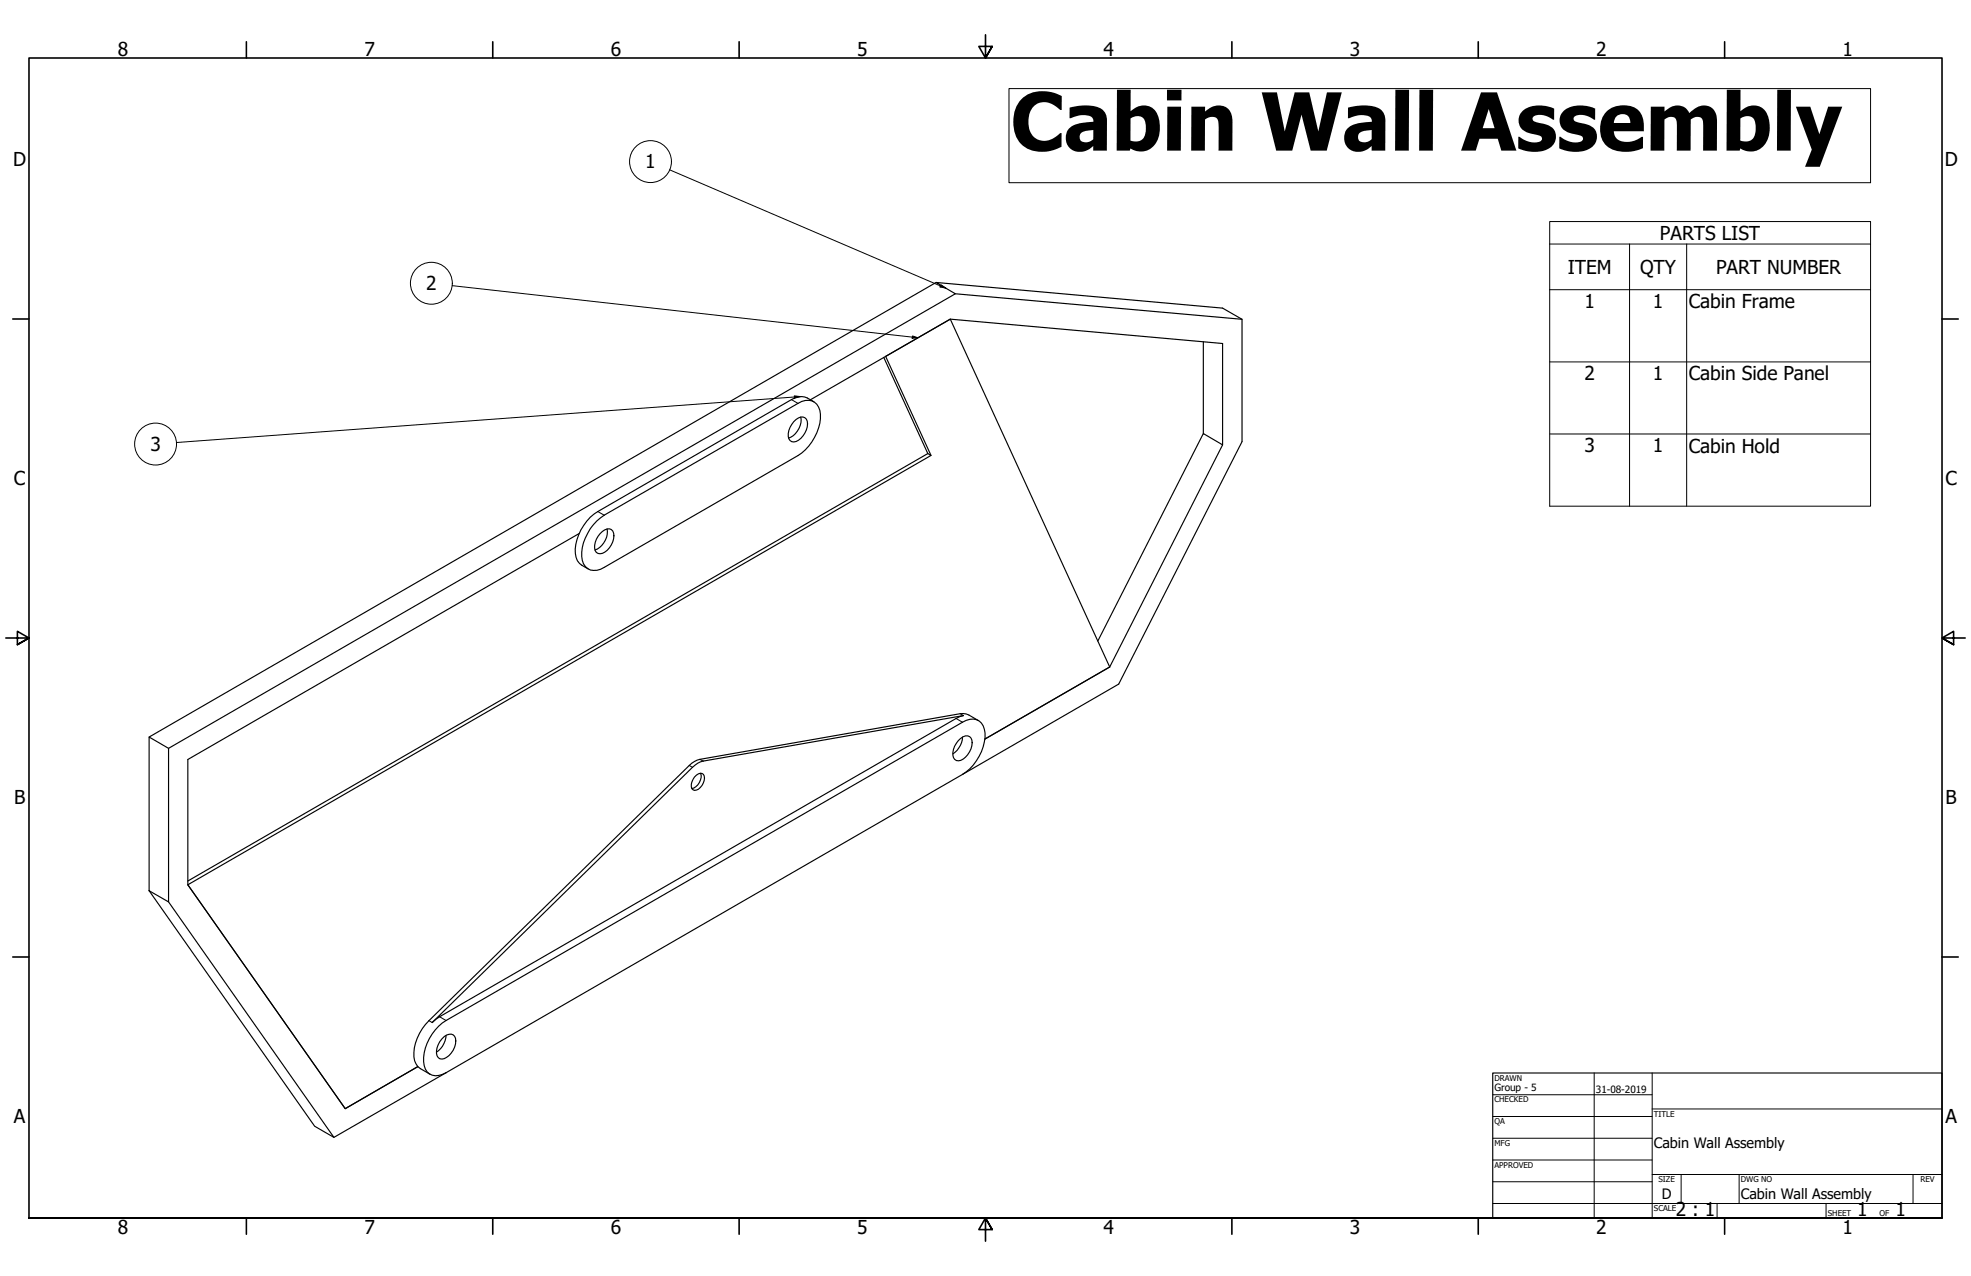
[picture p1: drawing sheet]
<svg xmlns="http://www.w3.org/2000/svg" width="864mm" height="559mm" viewBox="0 0 864 559" stroke-linecap="round" stroke-linejoin="round" font-family="sans-serif">
<!-- layer: Visible (ANSI) -->
<g fill="none" stroke="#000" stroke-width=".51">
<path d="M410.1 123.7l-344.8 199.1M418.6 128.7l125.6 11.1M387.2 156.5l19.3 42.1M527.2 149.7v40.2M355.1 175.1l61.3-35.3 119.3 10.6v44.4M356.6 176a7.7 7.7 0 0 0-9.8-1l-84.9 49a21.2 21.2 0 0 0-9.8 18.4 7.3 7.3 0 0 0 5.6 6.8M347.8 184.7a4.3 4.3 0 0 1 4.9-1.8 5.3 5.3 0 0 1 0 6.7 5.8 5.8 0 0 1-5.8 3.8 4.5 4.5 0 0 1-.8-6.2zM350.8 182.7a8.5 8.5 0 0 1-5.2 9.1M407.9 199.5l-19.9-43.4 28.4-16.3 69.8 152.3M253.8 233.6l-171.5 99v54.9l69 98 31.8-18.4-31.8 18.4-69-98 325.6-188-1.4-.9-324.2 187.2M261.6 228.1l3.1-2.5 84.9-48.9a5.9 5.9 0 0 1 6.6-1 5.9 5.9 0 0 1 3.3 5.7 21.9 21.9 0 0 1-9.9 18.1l-84.9 49a6.1 6.1 0 0 1-9-1.6 17.2 17.2 0 0 1 2.9-15.4zM263 233.7a4.4 4.4 0 0 1 4.8-1.8 5.4 5.4 0 0 1 0 6.7 5.7 5.7 0 0 1-5.7 3.8 4.5 4.5 0 0 1-.8-6.2z"/>
<path d="M266 231.6a8.7 8.7 0 0 1-5.3 9.3M481 280.7l46.2-90.8 8.5 4.9-49.5 97.3M486.2 292.1l-54.7 31.6M428.8 315.6a9.9 9.9 0 0 0-8-3.1l-114.2 20a9.8 9.8 0 0 0-4.6 2.7l-114 111.8a20.4 20.4 0 0 0-6.3 17.6l1.4 2.6 5.4 3.3M65.3 322.8l8.6 4.9v67.3l-8.6-4.9zM73.9 327.7l344.7-199-8.5-5 125.6 11.2 8.5 4.9v53.6l-54 106.2-68.5 39.6M307 338.6a5.5 5.5 0 0 1-3.9 6.7M419.9 324.3a4.3 4.3 0 0 1 4.9-1.7 5.3 5.3 0 0 1 0 6.6 5.8 5.8 0 0 1-5.8 3.9 4.6 4.6 0 0 1-.7-6.3zM421.7 339.2a21.8 21.8 0 0 0 9.9-18.1 5.7 5.7 0 0 0-8.2-5.6l-227.9 131.4a20.7 20.7 0 0 0-9.6 19.8 5.4 5.4 0 0 0 7.9 3.8l1.7-.7M421.7 322.8a9.1 9.1 0 0 1-4.2 7.3M421.7 339.2l-226.2 130.6M304.3 340.3a2.91 2.91 0 0 1 3.9-1.2 5.2 5.2 0 0 1-3.9 7 1.97 1.97 0 0 1-1.4-2.6z"/>
<path d="M65.3 390.1l72.6 103.1 8.4 4.9 49.2-28.3M73.9 395l72.4 103.1M189.4 447.8l114-111.8a9.1 9.1 0 0 1 4.7-2.7l114-19.9-3.2 1.2-226.3 130.7zM193.7 454.9a3.5 3.5 0 0 1 5.5-1.1 8 8 0 0 1-5.5 10 2.69 2.69 0 0 1-2.4-3.7 9.8 9.8 0 0 1 2.4-5.2zM195.5 453.5l-.5 2.3a8.7 8.7 0 0 1-3.8 5"/>
</g>
<!-- layer: Visible Narrow (ANSI) -->
<path d="M346.8 175l2.8 1.7M261.9 224l2.8 1.6M418.9 314.6l2.8 1.7M420.8 312.5l1.3 .9M302 335.2l1.4 .8M306.6 332.5l1.5 .8M188 447l1.4 .8M192.6 445.3l2.9 1.6" fill="none" stroke="#000" stroke-width=".44"/>
<!-- layer: Symbol (ANSI) -->
<g fill="none" stroke="#000" stroke-width=".44">
<path d="M442.1 38.8h377.5v41.2h-377.5zM293.4 74.4l121 51.8M679 106.9v-9.9h140.6v9.9M679 106.9h140.6v20M679 106.9v114.8h140.6v-94.8M714 106.9v114.8M739 106.9v114.8M198.1 125.1l204.1 22.8M412.3 124.7l2.1 1.5-2.5-.5zM679 126.9h140.6M399.8 147.1l2.4 .8-2.5 .2zM679 158.5h140.6"/>
<path d="M348 173.4l2.6 .3-2.5 .7zM350.6 173.7l-273.3 20.1M679 190.1h140.6"/>
<circle cx="285" cy="70.8" r="9.2"/>
<circle cx="189" cy="124" r="9.2"/>
<circle cx="68.2" cy="194.5" r="9.2"/>
</g>
<!-- layer: Border (ANSI) -->
<g fill="none" stroke="#000" stroke-width=".7">
<path d="M107.9 18.3v7.1M215.9 18.3v7.1M323.8 18.3v7.1M431.8 15.2v10.2l-2.9-5.1h5.8l-2.9 5.1 2.9-5.1M539.8 18.3v7.1M647.7 18.3v7.1M755.6 18.3v7.1M5.6 139.7h7.1M850.9 139.7h7.1M2.5 279.4h10.2l-5.1-2.9v5.8l5.1-2.9-5.1 2.9M861.1 279.4h-10.2l5.1-2.9v5.8l-5.1-2.9 5.1 2.9M5.6 419.1h7.1"/>
<path d="M850.9 419.1h7.1M12.7 533.4v-508h838.2v508h-838.2h838.2M107.9 533.4v7.1M215.9 533.4v7.1M323.8 533.4v7.1M434.7 538.5l-2.9-5.1 2.9 5.1h-5.8l2.9-5.1v10.2M539.8 533.4v7.1M647.7 533.4v7.1M755.6 533.4v7.1"/>
</g>
<!-- layer: Title (ANSI) -->
<g fill="none" stroke="#000" stroke-width=".44">
<path d="M654 479.4h69.9M698.5 469.9v63.5M723.9 469.9v63.5M654 488.9h69.9M654 498.5h69.9M723.9 485.6h127M654 508h69.9M654 517.5h69.9M723.9 514.3h127M736.6 514.3v12.7M762 514.3v12.7M838.2 514.3v12.7"/>
<path d="M654 527h196.9M752.3 527v6.4M800.1 527v6.4"/>
</g>
<path d="M654 469.9h196.9v63.5h-196.9z" fill="none" stroke="#000" stroke-width=".51"/>
<!-- layer: Symbol (ANSI) -->
<g fill="#000">
<path d="M412.3 124.7l2.1 1.5-2.5-.5z" fill-rule="evenodd"/>
<path d="M399.8 147.1l2.4 .8-2.5 .2z" fill-rule="evenodd"/>
<path d="M348 173.4l2.6 .3-2.5 .7z" fill-rule="evenodd"/>
</g>
<text font-size="35.1" x="442.8" y="66">Cabin Wall Assembly</text>
<g font-size="8.4">
<text x="51.7" y="24.4">8</text>
<text x="159.6" y="24.4">7</text>
<text x="267.6" y="24.4">6</text>
<text x="375.5" y="24.4">5</text>
<text x="483.5" y="24.4">4</text>
<text x="591.4" y="24.4">3</text>
<text x="699.4" y="24.4">2</text>
<text x="807.3" y="24.4">1</text>
<text x="5.8" y="72.9">D</text>
<text x="282.7" y="73.8">1</text>
<text x="852.1" y="72.9">D</text>
<text x="727.3" y="105.1">PARTS LIST</text>
<text x="686.9" y="120">ITEM</text>
<text x="751.9" y="120">PART NUMBER</text>
<text x="718.6" y="120">QTY</text>
<text x="186.8" y="127.2">2</text>
<text x="694.2" y="134.9">1</text>
<text x="724.2" y="134.9">1</text>
<text x="739.9" y="135">Cabin Frame</text>
<text x="694.2" y="166.5">2</text>
<text x="724.2" y="166.4">1</text>
<text x="739.9" y="166.6">Cabin Side Panel</text>
<text x="65.9" y="197.5">3</text>
<text x="694.2" y="198.1">3</text>
<text x="724.2" y="198.1">1</text>
<text x="739.9" y="198.2">Cabin Hold</text>
<text x="6.1" y="212.6">C</text>
<text x="852.4" y="212.6">C</text>
<text x="6.2" y="352.3">B</text>
<text x="852.5" y="352.3">B</text>
<text x="6.1" y="492">A</text>
<text x="852.4" y="492">A</text>
<text x="734.3" y="532.6">2 : 1</text>
<text x="813.8" y="532.6">1</text>
<text x="830.5" y="532.6">1</text>
<text x="51.7" y="540.5">8</text>
<text x="159.6" y="540.5">7</text>
<text x="267.6" y="540.5">6</text>
<text x="375.5" y="540.5">5</text>
<text x="483.5" y="540.5">4</text>
<text x="591.4" y="540.5">3</text>
<text x="699.4" y="540.5">2</text>
<text x="807.3" y="540.5">1</text>
</g>
<g font-size="6.3">
<text x="724.7" y="502.9">Cabin Wall Assembly</text>
<text x="728.1" y="524.9">D</text>
<text x="762.8" y="525">Cabin Wall Assembly</text>
</g>
<g font-size="4.4">
<text x="654.8" y="477.8">Group - 5</text>
<text x="699.3" y="478.6">31-08-2019</text>
</g>
<g font-size="3.5">
<text x="654.8" y="473.2">DRAWN</text>
<text x="654.8" y="482.8">CHECKED</text>
<text x="724.7" y="488.9">TITLE</text>
<text x="654.8" y="492.3">QA</text>
<text x="654.8" y="501.8">MFG</text>
<text x="654.8" y="511.4">APPROVED</text>
<text x="726.7" y="517.7">SIZE</text>
<text x="762.8" y="517.7">DWG NO</text>
<text x="841.4" y="517.7">REV</text>
<text x="724.7" y="530.4">SCALE</text>
<text x="800.9" y="532.6">SHEET</text>
<text x="823.5" y="532.6">OF</text>
</g>
</svg>
